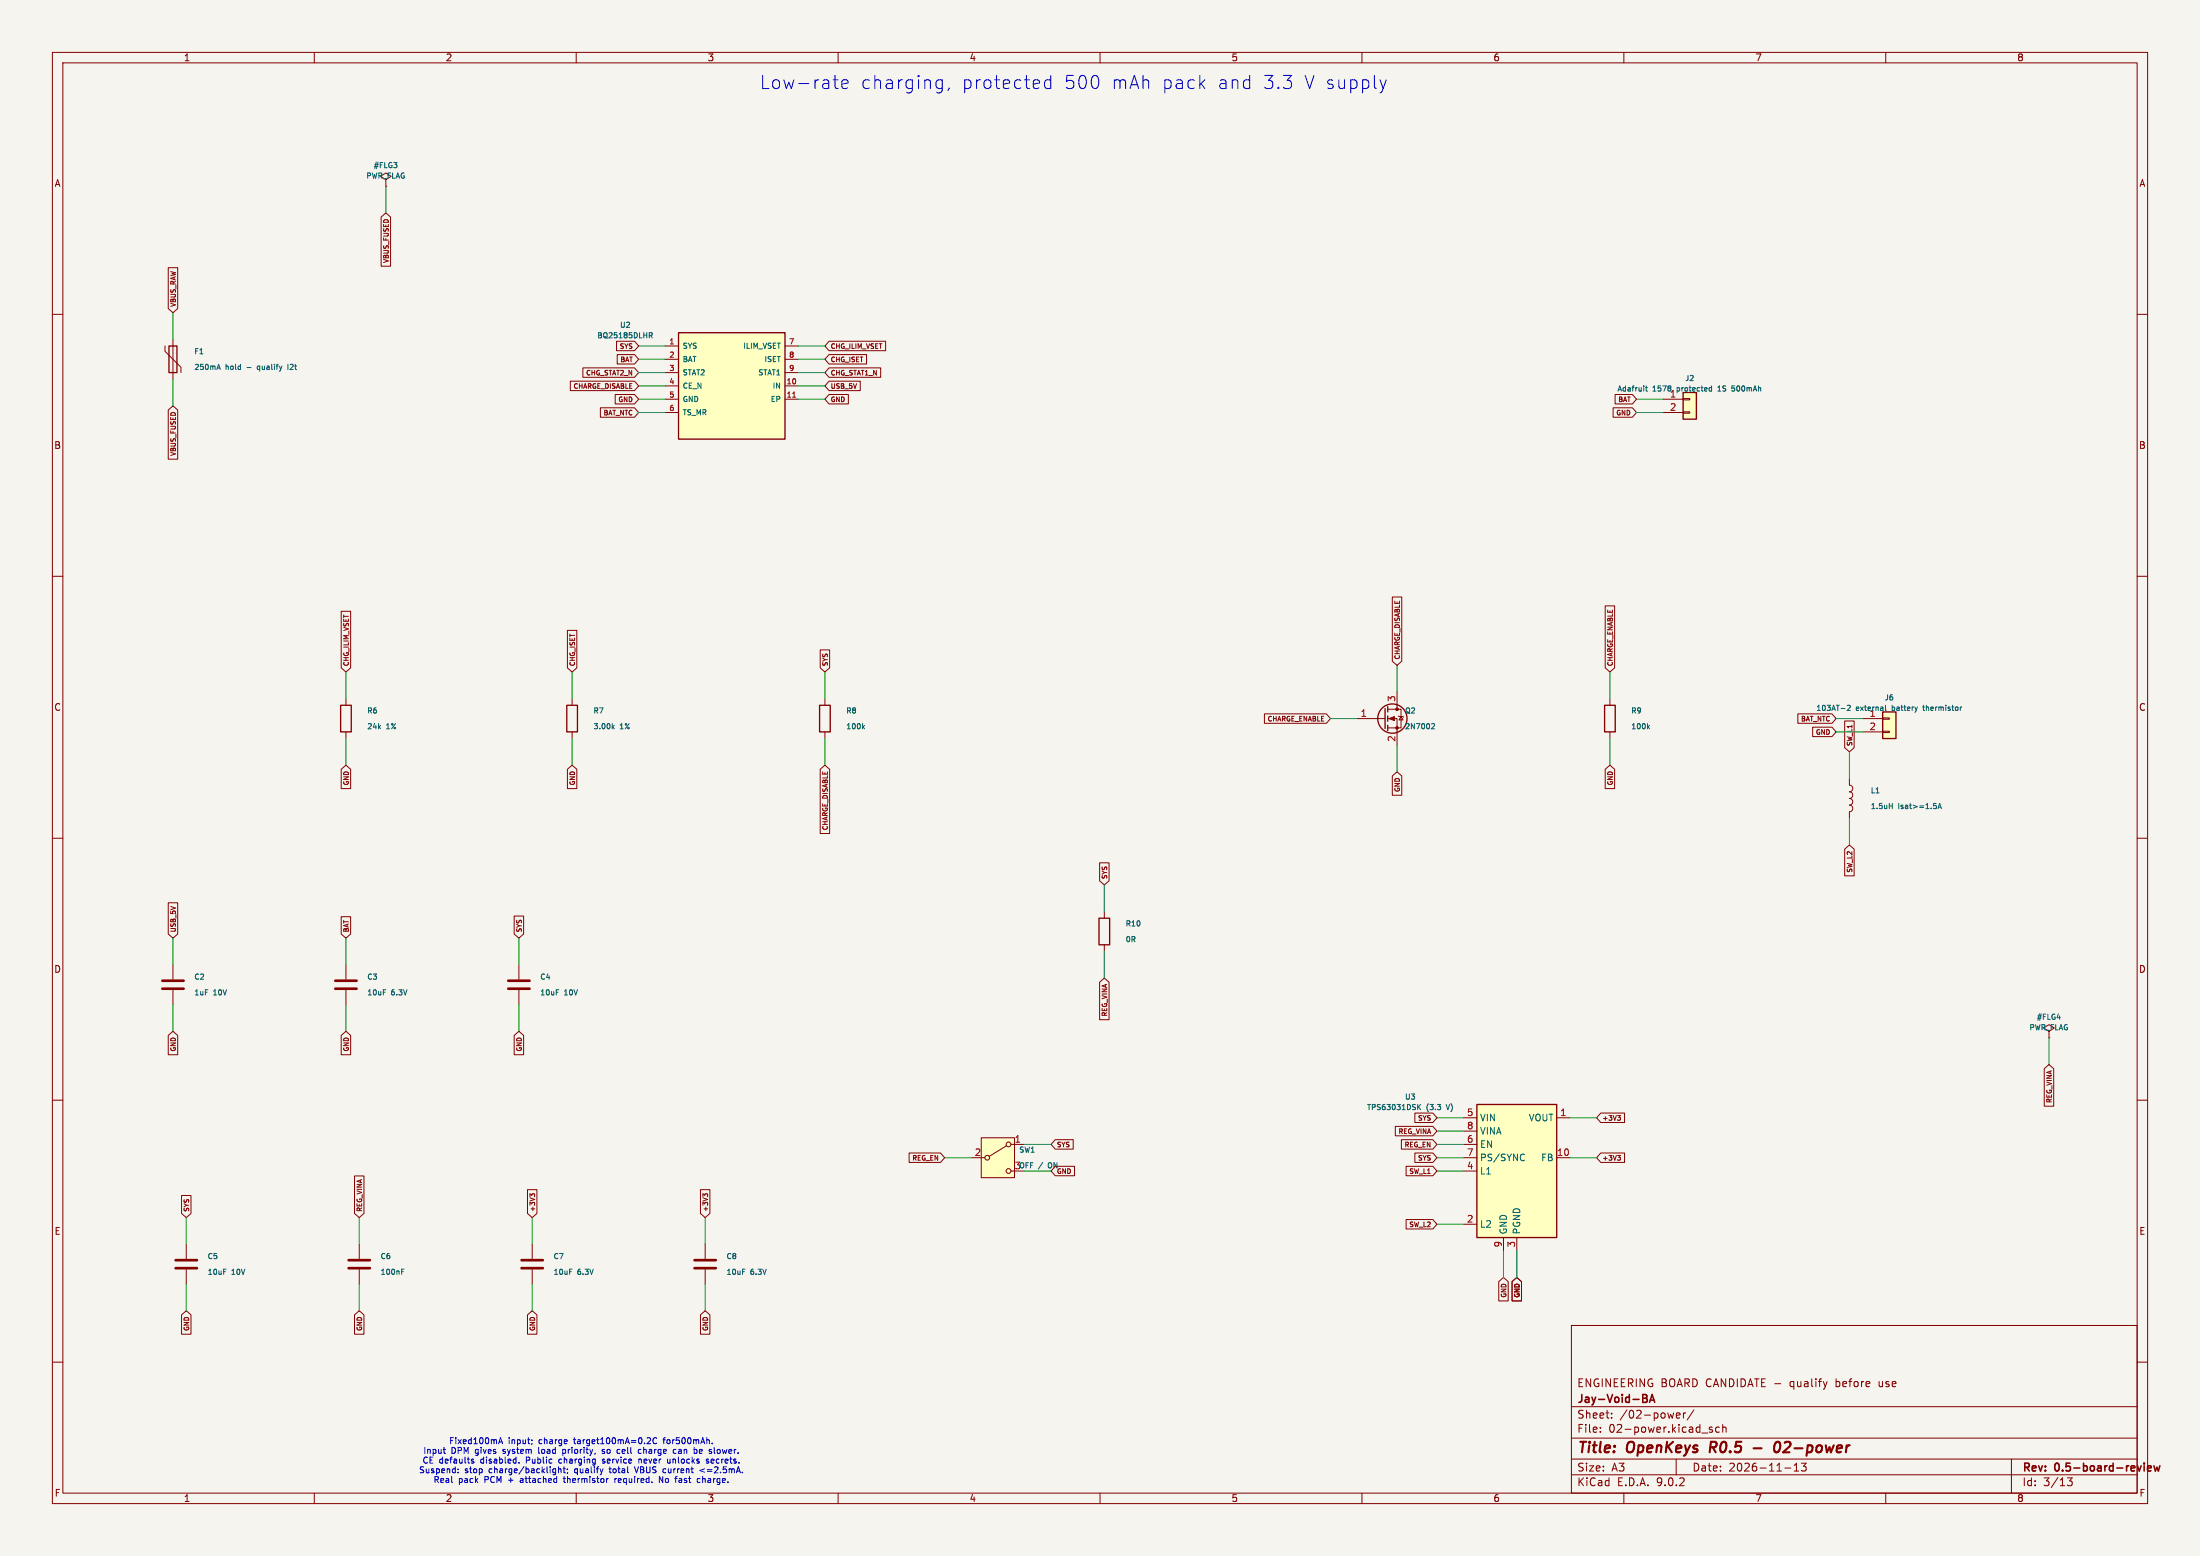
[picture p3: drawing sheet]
(kicad_sch
 (version 20250114)
 (generator "eeschema")
 (paper "A3")
 (title_block
  (title "OpenKeys R0.5 - 02-power")
  (date "2026-11-13")
  (rev "0.5-board-review")
  (company "Jay-Void-BA")
  (comment 1 "ENGINEERING BOARD CANDIDATE - qualify before use"))
 (lib_symbols
  (symbol "OpenKeys:Polyfuse"
   (pin_numbers (hide yes))
   (pin_names
    (offset 0)) (exclude_from_sim no) (in_bom yes) (on_board yes)
   (property "Reference" "F" (at -2.54 0 90) (effects (font (size 1.27 1.27))))
   (property "Value" "Polyfuse" (at 2.54 0 90) (effects (font (size 1.27 1.27))))
   (property "Footprint" "" (at 1.27 -5.08 0) (effects (font (size 1.27 1.27)) (justify left) (hide yes)))
   (property "Datasheet" "~" (at 0 0 0) (effects (font (size 1.27 1.27)) (hide yes)))
   (property "Description" "Resettable fuse, polymeric positive temperature coefficient" (at 0 0 0) (effects (font (size 1.27 1.27)) (hide yes)))
   (symbol "Polyfuse_0_1"
    (polyline (pts (xy -1.524 2.54) (xy -1.524 1.524) (xy 1.524 -1.524) (xy 1.524 -2.54)) (stroke (width 0) (type default)) (fill (type none)))
    (rectangle (start -0.762 2.54) (end 0.762 -2.54) (stroke (width 0.254) (type default)) (fill (type none)))
    (polyline (pts (xy 0 2.54) (xy 0 -2.54)) (stroke (width 0) (type default)) (fill (type none))))
   (symbol "Polyfuse_1_1"
    (pin passive line (at 0 3.81 270) (length 1.27) (name "~" (effects (font (size 1.27 1.27)))) (number "1" (effects (font (size 1.27 1.27)))))
    (pin passive line (at 0 -3.81 90) (length 1.27) (name "~" (effects (font (size 1.27 1.27)))) (number "2" (effects (font (size 1.27 1.27))))))
   (embedded_fonts no))
  (symbol "OpenKeys:BQ25185"
   (pin_names
    (offset 0.7)) (in_bom yes) (on_board yes)
   (property "Reference" "U" (at 0 13.16 0) (effects (font (size 1.0 1.0))))
   (property "Value" "BQ25185" (at 0 11.16 0) (effects (font (size 1.0 1.0))))
   (symbol "BQ25185_0_1"
    (rectangle (start -10.16 10.16) (end 10.16 -10.16) (stroke (width 0.254) (type default)) (fill (type background))))
   (symbol "BQ25185_1_1"
    (pin power_out line (at -12.7 7.62 0) (length 2.54) (name "SYS" (effects (font (size 1.0 1.0)))) (number "1" (effects (font (size 1.0 1.0)))))
    (pin power_out line (at -12.7 5.08 0) (length 2.54) (name "BAT" (effects (font (size 1.0 1.0)))) (number "2" (effects (font (size 1.0 1.0)))))
    (pin open_collector line (at -12.7 2.54 0) (length 2.54) (name "STAT2" (effects (font (size 1.0 1.0)))) (number "3" (effects (font (size 1.0 1.0)))))
    (pin input line (at -12.7 0.0 0) (length 2.54) (name "CE_N" (effects (font (size 1.0 1.0)))) (number "4" (effects (font (size 1.0 1.0)))))
    (pin power_in line (at -12.7 -2.54 0) (length 2.54) (name "GND" (effects (font (size 1.0 1.0)))) (number "5" (effects (font (size 1.0 1.0)))))
    (pin input line (at -12.7 -5.08 0) (length 2.54) (name "TS_MR" (effects (font (size 1.0 1.0)))) (number "6" (effects (font (size 1.0 1.0)))))
    (pin passive line (at 12.7 7.62 180) (length 2.54) (name "ILIM_VSET" (effects (font (size 1.0 1.0)))) (number "7" (effects (font (size 1.0 1.0)))))
    (pin passive line (at 12.7 5.08 180) (length 2.54) (name "ISET" (effects (font (size 1.0 1.0)))) (number "8" (effects (font (size 1.0 1.0)))))
    (pin open_collector line (at 12.7 2.54 180) (length 2.54) (name "STAT1" (effects (font (size 1.0 1.0)))) (number "9" (effects (font (size 1.0 1.0)))))
    (pin power_in line (at 12.7 0.0 180) (length 2.54) (name "IN" (effects (font (size 1.0 1.0)))) (number "10" (effects (font (size 1.0 1.0)))))
    (pin passive line (at 12.7 -2.54 180) (length 2.54) (name "EP" (effects (font (size 1.0 1.0)))) (number "11" (effects (font (size 1.0 1.0)))))))
  (symbol "OpenKeys:Conn_01x02"
   (pin_names
    (offset 1.016) (hide yes)) (exclude_from_sim no) (in_bom yes) (on_board yes)
   (property "Reference" "J" (at 0 2.54 0) (effects (font (size 1.27 1.27))))
   (property "Value" "Conn_01x02" (at 0 -5.08 0) (effects (font (size 1.27 1.27))))
   (property "Footprint" "" (at 0 0 0) (effects (font (size 1.27 1.27)) (hide yes)))
   (property "Datasheet" "~" (at 0 0 0) (effects (font (size 1.27 1.27)) (hide yes)))
   (property "Description" "Generic connector, single row, 01x02, script generated (kicad-library-utils/schlib/autogen/connector/)" (at 0 0 0) (effects (font (size 1.27 1.27)) (hide yes)))
   (symbol "Conn_01x02_1_1"
    (rectangle (start -1.27 1.27) (end 1.27 -3.81) (stroke (width 0.254) (type default)) (fill (type background)))
    (rectangle (start -1.27 0.127) (end 0 -0.127) (stroke (width 0.1524) (type default)) (fill (type none)))
    (rectangle (start -1.27 -2.413) (end 0 -2.667) (stroke (width 0.1524) (type default)) (fill (type none)))
    (pin passive line (at -5.08 0 0) (length 3.81) (name "Pin_1" (effects (font (size 1.27 1.27)))) (number "1" (effects (font (size 1.27 1.27)))))
    (pin passive line (at -5.08 -2.54 0) (length 3.81) (name "Pin_2" (effects (font (size 1.27 1.27)))) (number "2" (effects (font (size 1.27 1.27))))))
   (embedded_fonts no))
  (symbol "OpenKeys:R"
   (pin_numbers (hide yes))
   (pin_names
    (offset 0)) (exclude_from_sim no) (in_bom yes) (on_board yes)
   (property "Reference" "R" (at 2.032 0 90) (effects (font (size 1.27 1.27))))
   (property "Value" "R" (at 0 0 90) (effects (font (size 1.27 1.27))))
   (property "Footprint" "" (at -1.778 0 90) (effects (font (size 1.27 1.27)) (hide yes)))
   (property "Datasheet" "~" (at 0 0 0) (effects (font (size 1.27 1.27)) (hide yes)))
   (property "Description" "Resistor" (at 0 0 0) (effects (font (size 1.27 1.27)) (hide yes)))
   (symbol "R_0_1"
    (rectangle (start -1.016 -2.54) (end 1.016 2.54) (stroke (width 0.254) (type default)) (fill (type none))))
   (symbol "R_1_1"
    (pin passive line (at 0 3.81 270) (length 1.27) (name "~" (effects (font (size 1.27 1.27)))) (number "1" (effects (font (size 1.27 1.27)))))
    (pin passive line (at 0 -3.81 90) (length 1.27) (name "~" (effects (font (size 1.27 1.27)))) (number "2" (effects (font (size 1.27 1.27))))))
   (embedded_fonts no))
  (symbol "OpenKeys:2N7002"
   (property "Reference" "Q" (at 5.08 1.905 0) (effects (font (size 1.27 1.27)) (justify left)))
   (property "Value" "2N7002" (at 5.08 0 0) (effects (font (size 1.27 1.27)) (justify left)))
   (property "Footprint" "Package_TO_SOT_SMD:SOT-23" (at 5.08 -1.905 0) (effects (font (size 1.27 1.27)
    (italic yes)) (justify left) (hide yes)))
   (property "Datasheet" "https://www.onsemi.com/pub/Collateral/NDS7002A-D.PDF" (at 5.08 -3.81 0) (effects (font (size 1.27 1.27)) (justify left) (hide yes)))
   (property "Description" "0.115A Id, 60V Vds, N-Channel MOSFET, SOT-23" (at 0 0 0) (effects (font (size 1.27 1.27)) (hide yes)))
   (pin_names (hide yes)) (exclude_from_sim no) (in_bom yes) (on_board yes)
   (symbol "2N7002_0_1"
    (polyline (pts (xy 0.254 1.905) (xy 0.254 -1.905)) (stroke (width 0.254) (type default)) (fill (type none)))
    (polyline (pts (xy 0.254 0) (xy -2.54 0)) (stroke (width 0) (type default)) (fill (type none)))
    (polyline (pts (xy 0.762 2.286) (xy 0.762 1.27)) (stroke (width 0.254) (type default)) (fill (type none)))
    (polyline (pts (xy 0.762 0.508) (xy 0.762 -0.508)) (stroke (width 0.254) (type default)) (fill (type none)))
    (polyline (pts (xy 0.762 -1.27) (xy 0.762 -2.286)) (stroke (width 0.254) (type default)) (fill (type none)))
    (polyline (pts (xy 0.762 -1.778) (xy 3.302 -1.778) (xy 3.302 1.778) (xy 0.762 1.778)) (stroke (width 0) (type default)) (fill (type none)))
    (polyline (pts (xy 1.016 0) (xy 2.032 0.381) (xy 2.032 -0.381) (xy 1.016 0)) (stroke (width 0) (type default)) (fill (type outline)))
    (circle (center 1.651 0) (radius 2.794) (stroke (width 0.254) (type default)) (fill (type none)))
    (polyline (pts (xy 2.54 2.54) (xy 2.54 1.778)) (stroke (width 0) (type default)) (fill (type none)))
    (circle (center 2.54 1.778) (radius 0.254) (stroke (width 0) (type default)) (fill (type outline)))
    (circle (center 2.54 -1.778) (radius 0.254) (stroke (width 0) (type default)) (fill (type outline)))
    (polyline (pts (xy 2.54 -2.54) (xy 2.54 0) (xy 0.762 0)) (stroke (width 0) (type default)) (fill (type none)))
    (polyline (pts (xy 2.794 0.508) (xy 2.921 0.381) (xy 3.683 0.381) (xy 3.81 0.254)) (stroke (width 0) (type default)) (fill (type none)))
    (polyline (pts (xy 3.302 0.381) (xy 2.921 -0.254) (xy 3.683 -0.254) (xy 3.302 0.381)) (stroke (width 0) (type default)) (fill (type none))))
   (symbol "2N7002_1_1"
    (pin input line (at -5.08 0 0) (length 2.54) (name "G" (effects (font (size 1.27 1.27)))) (number "1" (effects (font (size 1.27 1.27)))))
    (pin passive line (at 2.54 5.08 270) (length 2.54) (name "D" (effects (font (size 1.27 1.27)))) (number "3" (effects (font (size 1.27 1.27)))))
    (pin passive line (at 2.54 -5.08 90) (length 2.54) (name "S" (effects (font (size 1.27 1.27)))) (number "2" (effects (font (size 1.27 1.27))))))
   (embedded_fonts no))
  (symbol "OpenKeys:C"
   (pin_numbers (hide yes))
   (pin_names
    (offset 0.254)) (exclude_from_sim no) (in_bom yes) (on_board yes)
   (property "Reference" "C" (at 0.635 2.54 0) (effects (font (size 1.27 1.27)) (justify left)))
   (property "Value" "C" (at 0.635 -2.54 0) (effects (font (size 1.27 1.27)) (justify left)))
   (property "Footprint" "" (at 0.9652 -3.81 0) (effects (font (size 1.27 1.27)) (hide yes)))
   (property "Datasheet" "~" (at 0 0 0) (effects (font (size 1.27 1.27)) (hide yes)))
   (property "Description" "Unpolarized capacitor" (at 0 0 0) (effects (font (size 1.27 1.27)) (hide yes)))
   (symbol "C_0_1"
    (polyline (pts (xy -2.032 0.762) (xy 2.032 0.762)) (stroke (width 0.508) (type default)) (fill (type none)))
    (polyline (pts (xy -2.032 -0.762) (xy 2.032 -0.762)) (stroke (width 0.508) (type default)) (fill (type none))))
   (symbol "C_1_1"
    (pin passive line (at 0 3.81 270) (length 2.794) (name "~" (effects (font (size 1.27 1.27)))) (number "1" (effects (font (size 1.27 1.27)))))
    (pin passive line (at 0 -3.81 90) (length 2.794) (name "~" (effects (font (size 1.27 1.27)))) (number "2" (effects (font (size 1.27 1.27))))))
   (embedded_fonts no))
  (symbol "OpenKeys:PWR_FLAG"
   (power)
   (pin_numbers (hide yes))
   (pin_names
    (offset 0) (hide yes)) (exclude_from_sim no) (in_bom yes) (on_board yes)
   (property "Reference" "#FLG" (at 0 1.905 0) (effects (font (size 1.27 1.27)) (hide yes)))
   (property "Value" "PWR_FLAG" (at 0 3.81 0) (effects (font (size 1.27 1.27))))
   (property "Footprint" "" (at 0 0 0) (effects (font (size 1.27 1.27)) (hide yes)))
   (property "Datasheet" "~" (at 0 0 0) (effects (font (size 1.27 1.27)) (hide yes)))
   (property "Description" "Special symbol for telling ERC where power comes from" (at 0 0 0) (effects (font (size 1.27 1.27)) (hide yes)))
   (symbol "PWR_FLAG_0_0"
    (pin power_out line (at 0 0 90) (length 0) (name "~" (effects (font (size 1.27 1.27)))) (number "1" (effects (font (size 1.27 1.27))))))
   (symbol "PWR_FLAG_0_1"
    (polyline (pts (xy 0 0) (xy 0 1.27) (xy -1.016 1.905) (xy 0 2.54) (xy 1.016 1.905) (xy 0 1.27)) (stroke (width 0) (type default)) (fill (type none))))
   (embedded_fonts no))
  (symbol "OpenKeys:SW_SPDT"
   (pin_names
    (offset 0) (hide yes)) (exclude_from_sim no) (in_bom yes) (on_board yes)
   (property "Reference" "SW" (at 0 5.08 0) (effects (font (size 1.27 1.27))))
   (property "Value" "SW_SPDT" (at 0 -5.08 0) (effects (font (size 1.27 1.27))))
   (property "Footprint" "" (at 0 0 0) (effects (font (size 1.27 1.27)) (hide yes)))
   (property "Datasheet" "~" (at 0 -7.62 0) (effects (font (size 1.27 1.27)) (hide yes)))
   (property "Description" "Switch, single pole double throw" (at 0 0 0) (effects (font (size 1.27 1.27)) (hide yes)))
   (symbol "SW_SPDT_0_1"
    (circle (center -2.032 0) (radius 0.4572) (stroke (width 0) (type default)) (fill (type none)))
    (polyline (pts (xy -1.651 0.254) (xy 1.651 2.286)) (stroke (width 0) (type default)) (fill (type none)))
    (circle (center 2.032 2.54) (radius 0.4572) (stroke (width 0) (type default)) (fill (type none)))
    (circle (center 2.032 -2.54) (radius 0.4572) (stroke (width 0) (type default)) (fill (type none))))
   (symbol "SW_SPDT_1_1"
    (rectangle (start -3.175 3.81) (end 3.175 -3.81) (stroke (width 0) (type default)) (fill (type background)))
    (pin passive line (at -5.08 0 0) (length 2.54) (name "B" (effects (font (size 1.27 1.27)))) (number "2" (effects (font (size 1.27 1.27)))))
    (pin passive line (at 5.08 2.54 180) (length 2.54) (name "A" (effects (font (size 1.27 1.27)))) (number "1" (effects (font (size 1.27 1.27)))))
    (pin passive line (at 5.08 -2.54 180) (length 2.54) (name "C" (effects (font (size 1.27 1.27)))) (number "3" (effects (font (size 1.27 1.27))))))
   (embedded_fonts no))
  (symbol "OpenKeys:TPS63031DSK"
   (property "Reference" "U" (at -7.62 13.97 0) (effects (font (size 1.27 1.27)) (justify left)))
   (property "Value" "TPS63031DSK" (at 5.08 13.97 0) (effects (font (size 1.27 1.27))))
   (property "Footprint" "Package_SON:WSON-10-1EP_2.5x2.5mm_P0.5mm_EP1.2x2mm" (at 21.59 -13.97 0) (effects (font (size 1.27 1.27)) (hide yes)))
   (property "Datasheet" "http://www.ti.com/lit/ds/symlink/tps63031.pdf" (at -7.62 13.97 0) (effects (font (size 1.27 1.27)) (hide yes)))
   (property "Description" "Buck-Boost Converter, 1.8-5.5V Input Voltage, 1A Switch Current, 3.3V Output Voltage, VSON-10 (DSK0010A)" (at 0 0 0) (effects (font (size 1.27 1.27)) (hide yes)))
   (symbol "TPS63031DSK_0_1"
    (rectangle (start -7.62 12.7) (end 7.62 -12.7) (stroke (width 0.254) (type default)) (fill (type background))))
   (symbol "TPS63031DSK_1_1"
    (pin power_in line (at -10.16 10.16 0) (length 2.54) (name "VIN" (effects (font (size 1.27 1.27)))) (number "5" (effects (font (size 1.27 1.27)))))
    (pin passive line (at -10.16 7.62 0) (length 2.54) (name "VINA" (effects (font (size 1.27 1.27)))) (number "8" (effects (font (size 1.27 1.27)))))
    (pin input line (at -10.16 5.08 0) (length 2.54) (name "EN" (effects (font (size 1.27 1.27)))) (number "6" (effects (font (size 1.27 1.27)))))
    (pin input line (at -10.16 2.54 0) (length 2.54) (name "PS/SYNC" (effects (font (size 1.27 1.27)))) (number "7" (effects (font (size 1.27 1.27)))))
    (pin input line (at -10.16 0 0) (length 2.54) (name "L1" (effects (font (size 1.27 1.27)))) (number "4" (effects (font (size 1.27 1.27)))))
    (pin input line (at -10.16 -10.16 0) (length 2.54) (name "L2" (effects (font (size 1.27 1.27)))) (number "2" (effects (font (size 1.27 1.27)))))
    (pin power_in line (at -2.54 -15.24 90) (length 2.54) (name "GND" (effects (font (size 1.27 1.27)))) (number "9" (effects (font (size 1.27 1.27)))))
    (pin passive line (at 0 -15.24 90) (length 2.54) (hide yes) (name "PGND" (effects (font (size 1.27 1.27)))) (number "11" (effects (font (size 1.27 1.27)))))
    (pin power_in line (at 0 -15.24 90) (length 2.54) (name "PGND" (effects (font (size 1.27 1.27)))) (number "3" (effects (font (size 1.27 1.27)))))
    (pin power_out line (at 10.16 10.16 180) (length 2.54) (name "VOUT" (effects (font (size 1.27 1.27)))) (number "1" (effects (font (size 1.27 1.27)))))
    (pin input line (at 10.16 2.54 180) (length 2.54) (name "FB" (effects (font (size 1.27 1.27)))) (number "10" (effects (font (size 1.27 1.27))))))
   (embedded_fonts no))
  (symbol "OpenKeys:L"
   (pin_numbers (hide yes))
   (pin_names
    (offset 1.016) (hide yes)) (exclude_from_sim no) (in_bom yes) (on_board yes)
   (property "Reference" "L" (at -1.27 0 90) (effects (font (size 1.27 1.27))))
   (property "Value" "L" (at 1.905 0 90) (effects (font (size 1.27 1.27))))
   (property "Footprint" "" (at 0 0 0) (effects (font (size 1.27 1.27)) (hide yes)))
   (property "Datasheet" "~" (at 0 0 0) (effects (font (size 1.27 1.27)) (hide yes)))
   (property "Description" "Inductor" (at 0 0 0) (effects (font (size 1.27 1.27)) (hide yes)))
   (symbol "L_0_1"
    (arc (start 0 2.54) (mid 0.6323 1.905) (end 0 1.27) (stroke (width 0) (type default)) (fill (type none)))
    (arc (start 0 1.27) (mid 0.6323 0.635) (end 0 0) (stroke (width 0) (type default)) (fill (type none)))
    (arc (start 0 0) (mid 0.6323 -0.635) (end 0 -1.27) (stroke (width 0) (type default)) (fill (type none)))
    (arc (start 0 -1.27) (mid 0.6323 -1.905) (end 0 -2.54) (stroke (width 0) (type default)) (fill (type none))))
   (symbol "L_1_1"
    (pin passive line (at 0 3.81 270) (length 1.27) (name "1" (effects (font (size 1.27 1.27)))) (number "1" (effects (font (size 1.27 1.27)))))
    (pin passive line (at 0 -3.81 90) (length 1.27) (name "2" (effects (font (size 1.27 1.27)))) (number "2" (effects (font (size 1.27 1.27))))))
   (embedded_fonts no)))
 (text "Low-rate charging, protected 500 mAh pack and 3.3 V supply" (at 205 16 0) (effects (font (size 2.5 2.5))))
 (wire (pts (xy 33.02 64.77) (xy 33.02 59.69)) (stroke (width 0) (type default)))
 (global_label "VBUS_RAW"
  (shape input) (at 33.02 59.69 90) (effects (font (size 0.9 0.9)) (justify left))
  (property "Intersheetrefs" "${INTERSHEET_REFS}" (at 33.02 59.69 90) (effects (font (size 0.8 0.8)) (hide yes))))
 (wire (pts (xy 33.02 72.39) (xy 33.02 77.47)) (stroke (width 0) (type default)))
 (global_label "VBUS_FUSED"
  (shape input) (at 33.02 77.47 270) (effects (font (size 0.9 0.9)) (justify right))
  (property "Intersheetrefs" "${INTERSHEET_REFS}" (at 33.02 77.47 270) (effects (font (size 0.8 0.8)) (hide yes))))
 (symbol
  (lib_id "OpenKeys:Polyfuse") (at 33.02 68.58 0) (unit 1) (in_bom yes) (on_board yes) (dnp no)
  (property "Reference" "F1" (at 37.02 67.08 0) (effects (font (size 1 1)) (justify left)))
  (property "Value" "250mA hold - qualify I2t" (at 37.02 70.08 0) (effects (font (size 1 1)) (justify left)))
  (property "Footprint" "Fuse:Fuse_1206_3216Metric" (at 37.02 68.58 0) (effects (font (size 1 1)) (hide yes)))
  (property "Datasheet" "~" (at 37.02 68.58 0) (effects (font (size 1 1)) (hide yes))) (pin "1") (pin "2"))
 (wire (pts (xy 127.0 66.04) (xy 121.92 66.04)) (stroke (width 0) (type default)))
 (global_label "SYS"
  (shape input) (at 121.92 66.04 180) (effects (font (size 0.9 0.9)) (justify right))
  (property "Intersheetrefs" "${INTERSHEET_REFS}" (at 121.92 66.04 180) (effects (font (size 0.8 0.8)) (hide yes))))
 (wire (pts (xy 127.0 68.58) (xy 121.92 68.58)) (stroke (width 0) (type default)))
 (global_label "BAT"
  (shape input) (at 121.92 68.58 180) (effects (font (size 0.9 0.9)) (justify right))
  (property "Intersheetrefs" "${INTERSHEET_REFS}" (at 121.92 68.58 180) (effects (font (size 0.8 0.8)) (hide yes))))
 (wire (pts (xy 127.0 71.12) (xy 121.92 71.12)) (stroke (width 0) (type default)))
 (global_label "CHG_STAT2_N"
  (shape input) (at 121.92 71.12 180) (effects (font (size 0.9 0.9)) (justify right))
  (property "Intersheetrefs" "${INTERSHEET_REFS}" (at 121.92 71.12 180) (effects (font (size 0.8 0.8)) (hide yes))))
 (wire (pts (xy 127.0 73.66) (xy 121.92 73.66)) (stroke (width 0) (type default)))
 (global_label "CHARGE_DISABLE"
  (shape input) (at 121.92 73.66 180) (effects (font (size 0.9 0.9)) (justify right))
  (property "Intersheetrefs" "${INTERSHEET_REFS}" (at 121.92 73.66 180) (effects (font (size 0.8 0.8)) (hide yes))))
 (wire (pts (xy 127.0 76.2) (xy 121.92 76.2)) (stroke (width 0) (type default)))
 (global_label "GND"
  (shape input) (at 121.92 76.2 180) (effects (font (size 0.9 0.9)) (justify right))
  (property "Intersheetrefs" "${INTERSHEET_REFS}" (at 121.92 76.2 180) (effects (font (size 0.8 0.8)) (hide yes))))
 (wire (pts (xy 127.0 78.74) (xy 121.92 78.74)) (stroke (width 0) (type default)))
 (global_label "BAT_NTC"
  (shape input) (at 121.92 78.74 180) (effects (font (size 0.9 0.9)) (justify right))
  (property "Intersheetrefs" "${INTERSHEET_REFS}" (at 121.92 78.74 180) (effects (font (size 0.8 0.8)) (hide yes))))
 (wire (pts (xy 152.4 66.04) (xy 157.48 66.04)) (stroke (width 0) (type default)))
 (global_label "CHG_ILIM_VSET"
  (shape input) (at 157.48 66.04 0) (effects (font (size 0.9 0.9)) (justify left))
  (property "Intersheetrefs" "${INTERSHEET_REFS}" (at 157.48 66.04 0) (effects (font (size 0.8 0.8)) (hide yes))))
 (wire (pts (xy 152.4 68.58) (xy 157.48 68.58)) (stroke (width 0) (type default)))
 (global_label "CHG_ISET"
  (shape input) (at 157.48 68.58 0) (effects (font (size 0.9 0.9)) (justify left))
  (property "Intersheetrefs" "${INTERSHEET_REFS}" (at 157.48 68.58 0) (effects (font (size 0.8 0.8)) (hide yes))))
 (wire (pts (xy 152.4 71.12) (xy 157.48 71.12)) (stroke (width 0) (type default)))
 (global_label "CHG_STAT1_N"
  (shape input) (at 157.48 71.12 0) (effects (font (size 0.9 0.9)) (justify left))
  (property "Intersheetrefs" "${INTERSHEET_REFS}" (at 157.48 71.12 0) (effects (font (size 0.8 0.8)) (hide yes))))
 (wire (pts (xy 152.4 73.66) (xy 157.48 73.66)) (stroke (width 0) (type default)))
 (global_label "USB_5V"
  (shape input) (at 157.48 73.66 0) (effects (font (size 0.9 0.9)) (justify left))
  (property "Intersheetrefs" "${INTERSHEET_REFS}" (at 157.48 73.66 0) (effects (font (size 0.8 0.8)) (hide yes))))
 (wire (pts (xy 152.4 76.2) (xy 157.48 76.2)) (stroke (width 0) (type default)))
 (global_label "GND"
  (shape input) (at 157.48 76.2 0) (effects (font (size 0.9 0.9)) (justify left))
  (property "Intersheetrefs" "${INTERSHEET_REFS}" (at 157.48 76.2 0) (effects (font (size 0.8 0.8)) (hide yes))))
 (symbol
  (lib_id "OpenKeys:BQ25185") (at 139.7 73.66 0) (unit 1) (in_bom yes) (on_board yes) (dnp no)
  (property "Reference" "U2" (at 119.38 62.04 0) (effects (font (size 1 1))))
  (property "Value" "BQ25185DLHR" (at 119.38 64.04 0) (effects (font (size 1 1))))
  (property "Footprint" "Package_DFN_QFN:Texas_DLH0010A_WSON-10-1EP_2.2x2mm_P0.4mm_EP0.9x1.5mm" (at 119.38 73.66 0) (effects (font (size 1 1)) (hide yes)))
  (property "Datasheet" "" (at 119.38 73.66 0) (effects (font (size 1 1)) (hide yes))) (pin "1") (pin "2") (pin "3") (pin "4") (pin "5") (pin "6") (pin "7") (pin "8") (pin "9") (pin "10") (pin "11"))
 (wire (pts (xy 317.5 76.2) (xy 312.42 76.2)) (stroke (width 0) (type default)))
 (global_label "BAT"
  (shape input) (at 312.42 76.2 180) (effects (font (size 0.9 0.9)) (justify right))
  (property "Intersheetrefs" "${INTERSHEET_REFS}" (at 312.42 76.2 180) (effects (font (size 0.8 0.8)) (hide yes))))
 (wire (pts (xy 317.5 78.74) (xy 312.42 78.74)) (stroke (width 0) (type default)))
 (global_label "GND"
  (shape input) (at 312.42 78.74 180) (effects (font (size 0.9 0.9)) (justify right))
  (property "Intersheetrefs" "${INTERSHEET_REFS}" (at 312.42 78.74 180) (effects (font (size 0.8 0.8)) (hide yes))))
 (symbol
  (lib_id "OpenKeys:Conn_01x02") (at 322.58 76.2 0) (unit 1) (in_bom yes) (on_board yes) (dnp no)
  (property "Reference" "J2" (at 322.58 72.2 0) (effects (font (size 1 1))))
  (property "Value" "Adafruit 1578 protected 1S 500mAh" (at 322.58 74.2 0) (effects (font (size 1 1))))
  (property "Footprint" "Connector_JST:JST_PH_S2B-PH-K_1x02_P2.00mm_Horizontal" (at 322.58 76.2 0) (effects (font (size 1 1)) (hide yes)))
  (property "Datasheet" "~" (at 322.58 76.2 0) (effects (font (size 1 1)) (hide yes))) (pin "1") (pin "2"))
 (wire (pts (xy 355.6 137.16) (xy 350.52 137.16)) (stroke (width 0) (type default)))
 (global_label "BAT_NTC"
  (shape input) (at 350.52 137.16 180) (effects (font (size 0.9 0.9)) (justify right))
  (property "Intersheetrefs" "${INTERSHEET_REFS}" (at 350.52 137.16 180) (effects (font (size 0.8 0.8)) (hide yes))))
 (wire (pts (xy 355.6 139.7) (xy 350.52 139.7)) (stroke (width 0) (type default)))
 (global_label "GND"
  (shape input) (at 350.52 139.7 180) (effects (font (size 0.9 0.9)) (justify right))
  (property "Intersheetrefs" "${INTERSHEET_REFS}" (at 350.52 139.7 180) (effects (font (size 0.8 0.8)) (hide yes))))
 (symbol
  (lib_id "OpenKeys:Conn_01x02") (at 360.68 137.16 0) (unit 1) (in_bom yes) (on_board yes) (dnp no)
  (property "Reference" "J6" (at 360.68 133.16 0) (effects (font (size 1 1))))
  (property "Value" "103AT-2 external battery thermistor" (at 360.68 135.16 0) (effects (font (size 1 1))))
  (property "Footprint" "Connector_JST:JST_SH_SM02B-SRSS-TB_1x02-1MP_P1.00mm_Horizontal" (at 360.68 137.16 0) (effects (font (size 1 1)) (hide yes)))
  (property "Datasheet" "~" (at 360.68 137.16 0) (effects (font (size 1 1)) (hide yes))) (pin "1") (pin "2"))
 (wire (pts (xy 66.04 133.35) (xy 66.04 128.27)) (stroke (width 0) (type default)))
 (global_label "CHG_ILIM_VSET"
  (shape input) (at 66.04 128.27 90) (effects (font (size 0.9 0.9)) (justify left))
  (property "Intersheetrefs" "${INTERSHEET_REFS}" (at 66.04 128.27 90) (effects (font (size 0.8 0.8)) (hide yes))))
 (wire (pts (xy 66.04 140.97) (xy 66.04 146.05)) (stroke (width 0) (type default)))
 (global_label "GND"
  (shape input) (at 66.04 146.05 270) (effects (font (size 0.9 0.9)) (justify right))
  (property "Intersheetrefs" "${INTERSHEET_REFS}" (at 66.04 146.05 270) (effects (font (size 0.8 0.8)) (hide yes))))
 (symbol
  (lib_id "OpenKeys:R") (at 66.04 137.16 0) (unit 1) (in_bom yes) (on_board yes) (dnp no)
  (property "Reference" "R6" (at 70.04 135.66 0) (effects (font (size 1 1)) (justify left)))
  (property "Value" "24k 1%" (at 70.04 138.66 0) (effects (font (size 1 1)) (justify left)))
  (property "Footprint" "Resistor_SMD:R_0603_1608Metric" (at 70.04 137.16 0) (effects (font (size 1 1)) (hide yes)))
  (property "Datasheet" "~" (at 70.04 137.16 0) (effects (font (size 1 1)) (hide yes))) (pin "1") (pin "2"))
 (wire (pts (xy 109.22 133.35) (xy 109.22 128.27)) (stroke (width 0) (type default)))
 (global_label "CHG_ISET"
  (shape input) (at 109.22 128.27 90) (effects (font (size 0.9 0.9)) (justify left))
  (property "Intersheetrefs" "${INTERSHEET_REFS}" (at 109.22 128.27 90) (effects (font (size 0.8 0.8)) (hide yes))))
 (wire (pts (xy 109.22 140.97) (xy 109.22 146.05)) (stroke (width 0) (type default)))
 (global_label "GND"
  (shape input) (at 109.22 146.05 270) (effects (font (size 0.9 0.9)) (justify right))
  (property "Intersheetrefs" "${INTERSHEET_REFS}" (at 109.22 146.05 270) (effects (font (size 0.8 0.8)) (hide yes))))
 (symbol
  (lib_id "OpenKeys:R") (at 109.22 137.16 0) (unit 1) (in_bom yes) (on_board yes) (dnp no)
  (property "Reference" "R7" (at 113.22 135.66 0) (effects (font (size 1 1)) (justify left)))
  (property "Value" "3.00k 1%" (at 113.22 138.66 0) (effects (font (size 1 1)) (justify left)))
  (property "Footprint" "Resistor_SMD:R_0603_1608Metric" (at 113.22 137.16 0) (effects (font (size 1 1)) (hide yes)))
  (property "Datasheet" "~" (at 113.22 137.16 0) (effects (font (size 1 1)) (hide yes))) (pin "1") (pin "2"))
 (wire (pts (xy 157.48 133.35) (xy 157.48 128.27)) (stroke (width 0) (type default)))
 (global_label "SYS"
  (shape input) (at 157.48 128.27 90) (effects (font (size 0.9 0.9)) (justify left))
  (property "Intersheetrefs" "${INTERSHEET_REFS}" (at 157.48 128.27 90) (effects (font (size 0.8 0.8)) (hide yes))))
 (wire (pts (xy 157.48 140.97) (xy 157.48 146.05)) (stroke (width 0) (type default)))
 (global_label "CHARGE_DISABLE"
  (shape input) (at 157.48 146.05 270) (effects (font (size 0.9 0.9)) (justify right))
  (property "Intersheetrefs" "${INTERSHEET_REFS}" (at 157.48 146.05 270) (effects (font (size 0.8 0.8)) (hide yes))))
 (symbol
  (lib_id "OpenKeys:R") (at 157.48 137.16 0) (unit 1) (in_bom yes) (on_board yes) (dnp no)
  (property "Reference" "R8" (at 161.48 135.66 0) (effects (font (size 1 1)) (justify left)))
  (property "Value" "100k" (at 161.48 138.66 0) (effects (font (size 1 1)) (justify left)))
  (property "Footprint" "Resistor_SMD:R_0603_1608Metric" (at 161.48 137.16 0) (effects (font (size 1 1)) (hide yes)))
  (property "Datasheet" "~" (at 161.48 137.16 0) (effects (font (size 1 1)) (hide yes))) (pin "1") (pin "2"))
 (wire (pts (xy 259.08 137.16) (xy 254.0 137.16)) (stroke (width 0) (type default)))
 (global_label "CHARGE_ENABLE"
  (shape input) (at 254.0 137.16 180) (effects (font (size 0.9 0.9)) (justify right))
  (property "Intersheetrefs" "${INTERSHEET_REFS}" (at 254.0 137.16 180) (effects (font (size 0.8 0.8)) (hide yes))))
 (wire (pts (xy 266.7 132.08) (xy 266.7 127.0)) (stroke (width 0) (type default)))
 (global_label "CHARGE_DISABLE"
  (shape input) (at 266.7 127.0 90) (effects (font (size 0.9 0.9)) (justify left))
  (property "Intersheetrefs" "${INTERSHEET_REFS}" (at 266.7 127.0 90) (effects (font (size 0.8 0.8)) (hide yes))))
 (wire (pts (xy 266.7 142.24) (xy 266.7 147.32)) (stroke (width 0) (type default)))
 (global_label "GND"
  (shape input) (at 266.7 147.32 270) (effects (font (size 0.9 0.9)) (justify right))
  (property "Intersheetrefs" "${INTERSHEET_REFS}" (at 266.7 147.32 270) (effects (font (size 0.8 0.8)) (hide yes))))
 (symbol
  (lib_id "OpenKeys:2N7002") (at 264.16 137.16 0) (unit 1) (in_bom yes) (on_board yes) (dnp no)
  (property "Reference" "Q2" (at 268.16 135.66 0) (effects (font (size 1 1)) (justify left)))
  (property "Value" "2N7002" (at 268.16 138.66 0) (effects (font (size 1 1)) (justify left)))
  (property "Footprint" "Package_TO_SOT_SMD:SOT-23" (at 268.16 137.16 0) (effects (font (size 1 1)) (hide yes)))
  (property "Datasheet" "https://www.onsemi.com/pub/Collateral/NDS7002A-D.PDF" (at 268.16 137.16 0) (effects (font (size 1 1)) (hide yes))) (pin "1") (pin "3") (pin "2"))
 (wire (pts (xy 307.34 133.35) (xy 307.34 128.27)) (stroke (width 0) (type default)))
 (global_label "CHARGE_ENABLE"
  (shape input) (at 307.34 128.27 90) (effects (font (size 0.9 0.9)) (justify left))
  (property "Intersheetrefs" "${INTERSHEET_REFS}" (at 307.34 128.27 90) (effects (font (size 0.8 0.8)) (hide yes))))
 (wire (pts (xy 307.34 140.97) (xy 307.34 146.05)) (stroke (width 0) (type default)))
 (global_label "GND"
  (shape input) (at 307.34 146.05 270) (effects (font (size 0.9 0.9)) (justify right))
  (property "Intersheetrefs" "${INTERSHEET_REFS}" (at 307.34 146.05 270) (effects (font (size 0.8 0.8)) (hide yes))))
 (symbol
  (lib_id "OpenKeys:R") (at 307.34 137.16 0) (unit 1) (in_bom yes) (on_board yes) (dnp no)
  (property "Reference" "R9" (at 311.34 135.66 0) (effects (font (size 1 1)) (justify left)))
  (property "Value" "100k" (at 311.34 138.66 0) (effects (font (size 1 1)) (justify left)))
  (property "Footprint" "Resistor_SMD:R_0603_1608Metric" (at 311.34 137.16 0) (effects (font (size 1 1)) (hide yes)))
  (property "Datasheet" "~" (at 311.34 137.16 0) (effects (font (size 1 1)) (hide yes))) (pin "1") (pin "2"))
 (wire (pts (xy 33.02 184.15) (xy 33.02 179.07)) (stroke (width 0) (type default)))
 (global_label "USB_5V"
  (shape input) (at 33.02 179.07 90) (effects (font (size 0.9 0.9)) (justify left))
  (property "Intersheetrefs" "${INTERSHEET_REFS}" (at 33.02 179.07 90) (effects (font (size 0.8 0.8)) (hide yes))))
 (wire (pts (xy 33.02 191.77) (xy 33.02 196.85)) (stroke (width 0) (type default)))
 (global_label "GND"
  (shape input) (at 33.02 196.85 270) (effects (font (size 0.9 0.9)) (justify right))
  (property "Intersheetrefs" "${INTERSHEET_REFS}" (at 33.02 196.85 270) (effects (font (size 0.8 0.8)) (hide yes))))
 (symbol
  (lib_id "OpenKeys:C") (at 33.02 187.96 0) (unit 1) (in_bom yes) (on_board yes) (dnp no)
  (property "Reference" "C2" (at 37.02 186.46 0) (effects (font (size 1 1)) (justify left)))
  (property "Value" "1uF 10V" (at 37.02 189.46 0) (effects (font (size 1 1)) (justify left)))
  (property "Footprint" "Capacitor_SMD:C_0805_2012Metric" (at 37.02 187.96 0) (effects (font (size 1 1)) (hide yes)))
  (property "Datasheet" "~" (at 37.02 187.96 0) (effects (font (size 1 1)) (hide yes))) (pin "1") (pin "2"))
 (wire (pts (xy 66.04 184.15) (xy 66.04 179.07)) (stroke (width 0) (type default)))
 (global_label "BAT"
  (shape input) (at 66.04 179.07 90) (effects (font (size 0.9 0.9)) (justify left))
  (property "Intersheetrefs" "${INTERSHEET_REFS}" (at 66.04 179.07 90) (effects (font (size 0.8 0.8)) (hide yes))))
 (wire (pts (xy 66.04 191.77) (xy 66.04 196.85)) (stroke (width 0) (type default)))
 (global_label "GND"
  (shape input) (at 66.04 196.85 270) (effects (font (size 0.9 0.9)) (justify right))
  (property "Intersheetrefs" "${INTERSHEET_REFS}" (at 66.04 196.85 270) (effects (font (size 0.8 0.8)) (hide yes))))
 (symbol
  (lib_id "OpenKeys:C") (at 66.04 187.96 0) (unit 1) (in_bom yes) (on_board yes) (dnp no)
  (property "Reference" "C3" (at 70.04 186.46 0) (effects (font (size 1 1)) (justify left)))
  (property "Value" "10uF 6.3V" (at 70.04 189.46 0) (effects (font (size 1 1)) (justify left)))
  (property "Footprint" "Capacitor_SMD:C_0805_2012Metric" (at 70.04 187.96 0) (effects (font (size 1 1)) (hide yes)))
  (property "Datasheet" "~" (at 70.04 187.96 0) (effects (font (size 1 1)) (hide yes))) (pin "1") (pin "2"))
 (wire (pts (xy 99.06 184.15) (xy 99.06 179.07)) (stroke (width 0) (type default)))
 (global_label "SYS"
  (shape input) (at 99.06 179.07 90) (effects (font (size 0.9 0.9)) (justify left))
  (property "Intersheetrefs" "${INTERSHEET_REFS}" (at 99.06 179.07 90) (effects (font (size 0.8 0.8)) (hide yes))))
 (wire (pts (xy 99.06 191.77) (xy 99.06 196.85)) (stroke (width 0) (type default)))
 (global_label "GND"
  (shape input) (at 99.06 196.85 270) (effects (font (size 0.9 0.9)) (justify right))
  (property "Intersheetrefs" "${INTERSHEET_REFS}" (at 99.06 196.85 270) (effects (font (size 0.8 0.8)) (hide yes))))
 (symbol
  (lib_id "OpenKeys:C") (at 99.06 187.96 0) (unit 1) (in_bom yes) (on_board yes) (dnp no)
  (property "Reference" "C4" (at 103.06 186.46 0) (effects (font (size 1 1)) (justify left)))
  (property "Value" "10uF 10V" (at 103.06 189.46 0) (effects (font (size 1 1)) (justify left)))
  (property "Footprint" "Capacitor_SMD:C_0805_2012Metric" (at 103.06 187.96 0) (effects (font (size 1 1)) (hide yes)))
  (property "Datasheet" "~" (at 103.06 187.96 0) (effects (font (size 1 1)) (hide yes))) (pin "1") (pin "2"))
 (wire (pts (xy 73.66 35.56) (xy 73.66 40.64)) (stroke (width 0) (type default)))
 (global_label "VBUS_FUSED"
  (shape input) (at 73.66 40.64 270) (effects (font (size 0.9 0.9)) (justify right))
  (property "Intersheetrefs" "${INTERSHEET_REFS}" (at 73.66 40.64 270) (effects (font (size 0.8 0.8)) (hide yes))))
 (symbol
  (lib_id "OpenKeys:PWR_FLAG") (at 73.66 35.56 0) (unit 1) (in_bom no) (on_board no) (dnp no)
  (property "Reference" "#FLG3" (at 73.66 31.56 0) (effects (font (size 1 1))))
  (property "Value" "PWR_FLAG" (at 73.66 33.56 0) (effects (font (size 1 1))))
  (property "Footprint" "" (at 73.66 35.56 0) (effects (font (size 1 1)) (hide yes)))
  (property "Datasheet" "~" (at 73.66 35.56 0) (effects (font (size 1 1)) (hide yes))) (pin "1"))
 (wire (pts (xy 185.42 220.98) (xy 180.34 220.98)) (stroke (width 0) (type default)))
 (global_label "REG_EN"
  (shape input) (at 180.34 220.98 180) (effects (font (size 0.9 0.9)) (justify right))
  (property "Intersheetrefs" "${INTERSHEET_REFS}" (at 180.34 220.98 180) (effects (font (size 0.8 0.8)) (hide yes))))
 (wire (pts (xy 195.58 218.44) (xy 200.66 218.44)) (stroke (width 0) (type default)))
 (global_label "SYS"
  (shape input) (at 200.66 218.44 0) (effects (font (size 0.9 0.9)) (justify left))
  (property "Intersheetrefs" "${INTERSHEET_REFS}" (at 200.66 218.44 0) (effects (font (size 0.8 0.8)) (hide yes))))
 (wire (pts (xy 195.58 223.52) (xy 200.66 223.52)) (stroke (width 0) (type default)))
 (global_label "GND"
  (shape input) (at 200.66 223.52 0) (effects (font (size 0.9 0.9)) (justify left))
  (property "Intersheetrefs" "${INTERSHEET_REFS}" (at 200.66 223.52 0) (effects (font (size 0.8 0.8)) (hide yes))))
 (symbol
  (lib_id "OpenKeys:SW_SPDT") (at 190.5 220.98 0) (unit 1) (in_bom yes) (on_board yes) (dnp no)
  (property "Reference" "SW1" (at 194.5 219.48 0) (effects (font (size 1 1)) (justify left)))
  (property "Value" "OFF / ON" (at 194.5 222.48 0) (effects (font (size 1 1)) (justify left)))
  (property "Footprint" "Button_Switch_SMD:SW_SPDT_CK_JS102011SAQN" (at 194.5 220.98 0) (effects (font (size 1 1)) (hide yes)))
  (property "Datasheet" "~" (at 194.5 220.98 0) (effects (font (size 1 1)) (hide yes))) (pin "2") (pin "1") (pin "3"))
 (wire (pts (xy 279.4 213.36) (xy 274.32 213.36)) (stroke (width 0) (type default)))
 (global_label "SYS"
  (shape input) (at 274.32 213.36 180) (effects (font (size 0.9 0.9)) (justify right))
  (property "Intersheetrefs" "${INTERSHEET_REFS}" (at 274.32 213.36 180) (effects (font (size 0.8 0.8)) (hide yes))))
 (wire (pts (xy 279.4 215.9) (xy 274.32 215.9)) (stroke (width 0) (type default)))
 (global_label "REG_VINA"
  (shape input) (at 274.32 215.9 180) (effects (font (size 0.9 0.9)) (justify right))
  (property "Intersheetrefs" "${INTERSHEET_REFS}" (at 274.32 215.9 180) (effects (font (size 0.8 0.8)) (hide yes))))
 (wire (pts (xy 279.4 218.44) (xy 274.32 218.44)) (stroke (width 0) (type default)))
 (global_label "REG_EN"
  (shape input) (at 274.32 218.44 180) (effects (font (size 0.9 0.9)) (justify right))
  (property "Intersheetrefs" "${INTERSHEET_REFS}" (at 274.32 218.44 180) (effects (font (size 0.8 0.8)) (hide yes))))
 (wire (pts (xy 279.4 220.98) (xy 274.32 220.98)) (stroke (width 0) (type default)))
 (global_label "SYS"
  (shape input) (at 274.32 220.98 180) (effects (font (size 0.9 0.9)) (justify right))
  (property "Intersheetrefs" "${INTERSHEET_REFS}" (at 274.32 220.98 180) (effects (font (size 0.8 0.8)) (hide yes))))
 (wire (pts (xy 279.4 223.52) (xy 274.32 223.52)) (stroke (width 0) (type default)))
 (global_label "SW_L1"
  (shape input) (at 274.32 223.52 180) (effects (font (size 0.9 0.9)) (justify right))
  (property "Intersheetrefs" "${INTERSHEET_REFS}" (at 274.32 223.52 180) (effects (font (size 0.8 0.8)) (hide yes))))
 (wire (pts (xy 279.4 233.68) (xy 274.32 233.68)) (stroke (width 0) (type default)))
 (global_label "SW_L2"
  (shape input) (at 274.32 233.68 180) (effects (font (size 0.9 0.9)) (justify right))
  (property "Intersheetrefs" "${INTERSHEET_REFS}" (at 274.32 233.68 180) (effects (font (size 0.8 0.8)) (hide yes))))
 (wire (pts (xy 287.02 238.76) (xy 287.02 243.84)) (stroke (width 0) (type default)))
 (global_label "GND"
  (shape input) (at 287.02 243.84 270) (effects (font (size 0.9 0.9)) (justify right))
  (property "Intersheetrefs" "${INTERSHEET_REFS}" (at 287.02 243.84 270) (effects (font (size 0.8 0.8)) (hide yes))))
 (wire (pts (xy 289.56 238.76) (xy 289.56 243.84)) (stroke (width 0) (type default)))
 (global_label "GND"
  (shape input) (at 289.56 243.84 270) (effects (font (size 0.9 0.9)) (justify right))
  (property "Intersheetrefs" "${INTERSHEET_REFS}" (at 289.56 243.84 270) (effects (font (size 0.8 0.8)) (hide yes))))
 (wire (pts (xy 289.56 238.76) (xy 289.56 243.84)) (stroke (width 0) (type default)))
 (global_label "GND"
  (shape input) (at 289.56 243.84 270) (effects (font (size 0.9 0.9)) (justify right))
  (property "Intersheetrefs" "${INTERSHEET_REFS}" (at 289.56 243.84 270) (effects (font (size 0.8 0.8)) (hide yes))))
 (wire (pts (xy 299.72 213.36) (xy 304.8 213.36)) (stroke (width 0) (type default)))
 (global_label "+3V3"
  (shape input) (at 304.8 213.36 0) (effects (font (size 0.9 0.9)) (justify left))
  (property "Intersheetrefs" "${INTERSHEET_REFS}" (at 304.8 213.36 0) (effects (font (size 0.8 0.8)) (hide yes))))
 (wire (pts (xy 299.72 220.98) (xy 304.8 220.98)) (stroke (width 0) (type default)))
 (global_label "+3V3"
  (shape input) (at 304.8 220.98 0) (effects (font (size 0.9 0.9)) (justify left))
  (property "Intersheetrefs" "${INTERSHEET_REFS}" (at 304.8 220.98 0) (effects (font (size 0.8 0.8)) (hide yes))))
 (symbol
  (lib_id "OpenKeys:TPS63031DSK") (at 289.56 223.52 0) (unit 1) (in_bom yes) (on_board yes) (dnp no)
  (property "Reference" "U3" (at 269.24 209.36 0) (effects (font (size 1 1))))
  (property "Value" "TPS63031DSK (3.3 V)" (at 269.24 211.36 0) (effects (font (size 1 1))))
  (property "Footprint" "Package_SON:WSON-10-1EP_2.5x2.5mm_P0.5mm_EP1.2x2mm" (at 269.24 223.52 0) (effects (font (size 1 1)) (hide yes)))
  (property "Datasheet" "http://www.ti.com/lit/ds/symlink/tps63031.pdf" (at 269.24 223.52 0) (effects (font (size 1 1)) (hide yes))) (pin "5") (pin "8") (pin "6") (pin "7") (pin "4") (pin "2") (pin "9") (pin "11") (pin "3") (pin "1") (pin "10"))
 (wire (pts (xy 210.82 173.99) (xy 210.82 168.91)) (stroke (width 0) (type default)))
 (global_label "SYS"
  (shape input) (at 210.82 168.91 90) (effects (font (size 0.9 0.9)) (justify left))
  (property "Intersheetrefs" "${INTERSHEET_REFS}" (at 210.82 168.91 90) (effects (font (size 0.8 0.8)) (hide yes))))
 (wire (pts (xy 210.82 181.61) (xy 210.82 186.69)) (stroke (width 0) (type default)))
 (global_label "REG_VINA"
  (shape input) (at 210.82 186.69 270) (effects (font (size 0.9 0.9)) (justify right))
  (property "Intersheetrefs" "${INTERSHEET_REFS}" (at 210.82 186.69 270) (effects (font (size 0.8 0.8)) (hide yes))))
 (symbol
  (lib_id "OpenKeys:R") (at 210.82 177.8 0) (unit 1) (in_bom yes) (on_board yes) (dnp no)
  (property "Reference" "R10" (at 214.82 176.3 0) (effects (font (size 1 1)) (justify left)))
  (property "Value" "0R" (at 214.82 179.3 0) (effects (font (size 1 1)) (justify left)))
  (property "Footprint" "Resistor_SMD:R_0603_1608Metric" (at 214.82 177.8 0) (effects (font (size 1 1)) (hide yes)))
  (property "Datasheet" "~" (at 214.82 177.8 0) (effects (font (size 1 1)) (hide yes))) (pin "1") (pin "2"))
 (wire (pts (xy 353.06 148.59) (xy 353.06 143.51)) (stroke (width 0) (type default)))
 (global_label "SW_L1"
  (shape input) (at 353.06 143.51 90) (effects (font (size 0.9 0.9)) (justify left))
  (property "Intersheetrefs" "${INTERSHEET_REFS}" (at 353.06 143.51 90) (effects (font (size 0.8 0.8)) (hide yes))))
 (wire (pts (xy 353.06 156.21) (xy 353.06 161.29)) (stroke (width 0) (type default)))
 (global_label "SW_L2"
  (shape input) (at 353.06 161.29 270) (effects (font (size 0.9 0.9)) (justify right))
  (property "Intersheetrefs" "${INTERSHEET_REFS}" (at 353.06 161.29 270) (effects (font (size 0.8 0.8)) (hide yes))))
 (symbol
  (lib_id "OpenKeys:L") (at 353.06 152.4 0) (unit 1) (in_bom yes) (on_board yes) (dnp no)
  (property "Reference" "L1" (at 357.06 150.9 0) (effects (font (size 1 1)) (justify left)))
  (property "Value" "1.5uH Isat>=1.5A" (at 357.06 153.9 0) (effects (font (size 1 1)) (justify left)))
  (property "Footprint" "Inductor_SMD:L_Sunlord_SWPA3015S" (at 357.06 152.4 0) (effects (font (size 1 1)) (hide yes)))
  (property "Datasheet" "~" (at 357.06 152.4 0) (effects (font (size 1 1)) (hide yes))) (pin "1") (pin "2"))
 (wire (pts (xy 35.56 237.49) (xy 35.56 232.41)) (stroke (width 0) (type default)))
 (global_label "SYS"
  (shape input) (at 35.56 232.41 90) (effects (font (size 0.9 0.9)) (justify left))
  (property "Intersheetrefs" "${INTERSHEET_REFS}" (at 35.56 232.41 90) (effects (font (size 0.8 0.8)) (hide yes))))
 (wire (pts (xy 35.56 245.11) (xy 35.56 250.19)) (stroke (width 0) (type default)))
 (global_label "GND"
  (shape input) (at 35.56 250.19 270) (effects (font (size 0.9 0.9)) (justify right))
  (property "Intersheetrefs" "${INTERSHEET_REFS}" (at 35.56 250.19 270) (effects (font (size 0.8 0.8)) (hide yes))))
 (symbol
  (lib_id "OpenKeys:C") (at 35.56 241.3 0) (unit 1) (in_bom yes) (on_board yes) (dnp no)
  (property "Reference" "C5" (at 39.56 239.8 0) (effects (font (size 1 1)) (justify left)))
  (property "Value" "10uF 10V" (at 39.56 242.8 0) (effects (font (size 1 1)) (justify left)))
  (property "Footprint" "Capacitor_SMD:C_0805_2012Metric" (at 39.56 241.3 0) (effects (font (size 1 1)) (hide yes)))
  (property "Datasheet" "~" (at 39.56 241.3 0) (effects (font (size 1 1)) (hide yes))) (pin "1") (pin "2"))
 (wire (pts (xy 68.58 237.49) (xy 68.58 232.41)) (stroke (width 0) (type default)))
 (global_label "REG_VINA"
  (shape input) (at 68.58 232.41 90) (effects (font (size 0.9 0.9)) (justify left))
  (property "Intersheetrefs" "${INTERSHEET_REFS}" (at 68.58 232.41 90) (effects (font (size 0.8 0.8)) (hide yes))))
 (wire (pts (xy 68.58 245.11) (xy 68.58 250.19)) (stroke (width 0) (type default)))
 (global_label "GND"
  (shape input) (at 68.58 250.19 270) (effects (font (size 0.9 0.9)) (justify right))
  (property "Intersheetrefs" "${INTERSHEET_REFS}" (at 68.58 250.19 270) (effects (font (size 0.8 0.8)) (hide yes))))
 (symbol
  (lib_id "OpenKeys:C") (at 68.58000000000001 241.3 0) (unit 1) (in_bom yes) (on_board yes) (dnp no)
  (property "Reference" "C6" (at 72.58 239.8 0) (effects (font (size 1 1)) (justify left)))
  (property "Value" "100nF" (at 72.58 242.8 0) (effects (font (size 1 1)) (justify left)))
  (property "Footprint" "Capacitor_SMD:C_0603_1608Metric" (at 72.58 241.3 0) (effects (font (size 1 1)) (hide yes)))
  (property "Datasheet" "~" (at 72.58 241.3 0) (effects (font (size 1 1)) (hide yes))) (pin "1") (pin "2"))
 (wire (pts (xy 101.6 237.49) (xy 101.6 232.41)) (stroke (width 0) (type default)))
 (global_label "+3V3"
  (shape input) (at 101.6 232.41 90) (effects (font (size 0.9 0.9)) (justify left))
  (property "Intersheetrefs" "${INTERSHEET_REFS}" (at 101.6 232.41 90) (effects (font (size 0.8 0.8)) (hide yes))))
 (wire (pts (xy 101.6 245.11) (xy 101.6 250.19)) (stroke (width 0) (type default)))
 (global_label "GND"
  (shape input) (at 101.6 250.19 270) (effects (font (size 0.9 0.9)) (justify right))
  (property "Intersheetrefs" "${INTERSHEET_REFS}" (at 101.6 250.19 270) (effects (font (size 0.8 0.8)) (hide yes))))
 (symbol
  (lib_id "OpenKeys:C") (at 101.60000000000001 241.3 0) (unit 1) (in_bom yes) (on_board yes) (dnp no)
  (property "Reference" "C7" (at 105.6 239.8 0) (effects (font (size 1 1)) (justify left)))
  (property "Value" "10uF 6.3V" (at 105.6 242.8 0) (effects (font (size 1 1)) (justify left)))
  (property "Footprint" "Capacitor_SMD:C_0805_2012Metric" (at 105.6 241.3 0) (effects (font (size 1 1)) (hide yes)))
  (property "Datasheet" "~" (at 105.6 241.3 0) (effects (font (size 1 1)) (hide yes))) (pin "1") (pin "2"))
 (wire (pts (xy 134.62 237.49) (xy 134.62 232.41)) (stroke (width 0) (type default)))
 (global_label "+3V3"
  (shape input) (at 134.62 232.41 90) (effects (font (size 0.9 0.9)) (justify left))
  (property "Intersheetrefs" "${INTERSHEET_REFS}" (at 134.62 232.41 90) (effects (font (size 0.8 0.8)) (hide yes))))
 (wire (pts (xy 134.62 245.11) (xy 134.62 250.19)) (stroke (width 0) (type default)))
 (global_label "GND"
  (shape input) (at 134.62 250.19 270) (effects (font (size 0.9 0.9)) (justify right))
  (property "Intersheetrefs" "${INTERSHEET_REFS}" (at 134.62 250.19 270) (effects (font (size 0.8 0.8)) (hide yes))))
 (symbol
  (lib_id "OpenKeys:C") (at 134.62 241.3 0) (unit 1) (in_bom yes) (on_board yes) (dnp no)
  (property "Reference" "C8" (at 138.62 239.8 0) (effects (font (size 1 1)) (justify left)))
  (property "Value" "10uF 6.3V" (at 138.62 242.8 0) (effects (font (size 1 1)) (justify left)))
  (property "Footprint" "Capacitor_SMD:C_0805_2012Metric" (at 138.62 241.3 0) (effects (font (size 1 1)) (hide yes)))
  (property "Datasheet" "~" (at 138.62 241.3 0) (effects (font (size 1 1)) (hide yes))) (pin "1") (pin "2"))
 (wire (pts (xy 391.16 198.12) (xy 391.16 203.2)) (stroke (width 0) (type default)))
 (global_label "REG_VINA"
  (shape input) (at 391.16 203.2 270) (effects (font (size 0.9 0.9)) (justify right))
  (property "Intersheetrefs" "${INTERSHEET_REFS}" (at 391.16 203.2 270) (effects (font (size 0.8 0.8)) (hide yes))))
 (symbol
  (lib_id "OpenKeys:PWR_FLAG") (at 391.16 198.12 0) (unit 1) (in_bom no) (on_board no) (dnp no)
  (property "Reference" "#FLG4" (at 391.16 194.12 0) (effects (font (size 1 1))))
  (property "Value" "PWR_FLAG" (at 391.16 196.12 0) (effects (font (size 1 1))))
  (property "Footprint" "" (at 391.16 198.12 0) (effects (font (size 1 1)) (hide yes)))
  (property "Datasheet" "~" (at 391.16 198.12 0) (effects (font (size 1 1)) (hide yes))) (pin "1"))
 (text "Fixed100mA input; charge target100mA=0.2C for500mAh.\nInput DPM gives system load priority, so cell charge can be slower.\nCE defaults disabled. Public charging service never unlocks secrets.\nSuspend: stop charge/backlight; qualify total VBUS current <=2.5mA.\nReal pack PCM + attached thermistor required. No fast charge." (at 111 279 0) (effects (font (size 1.15 1.15)))))
